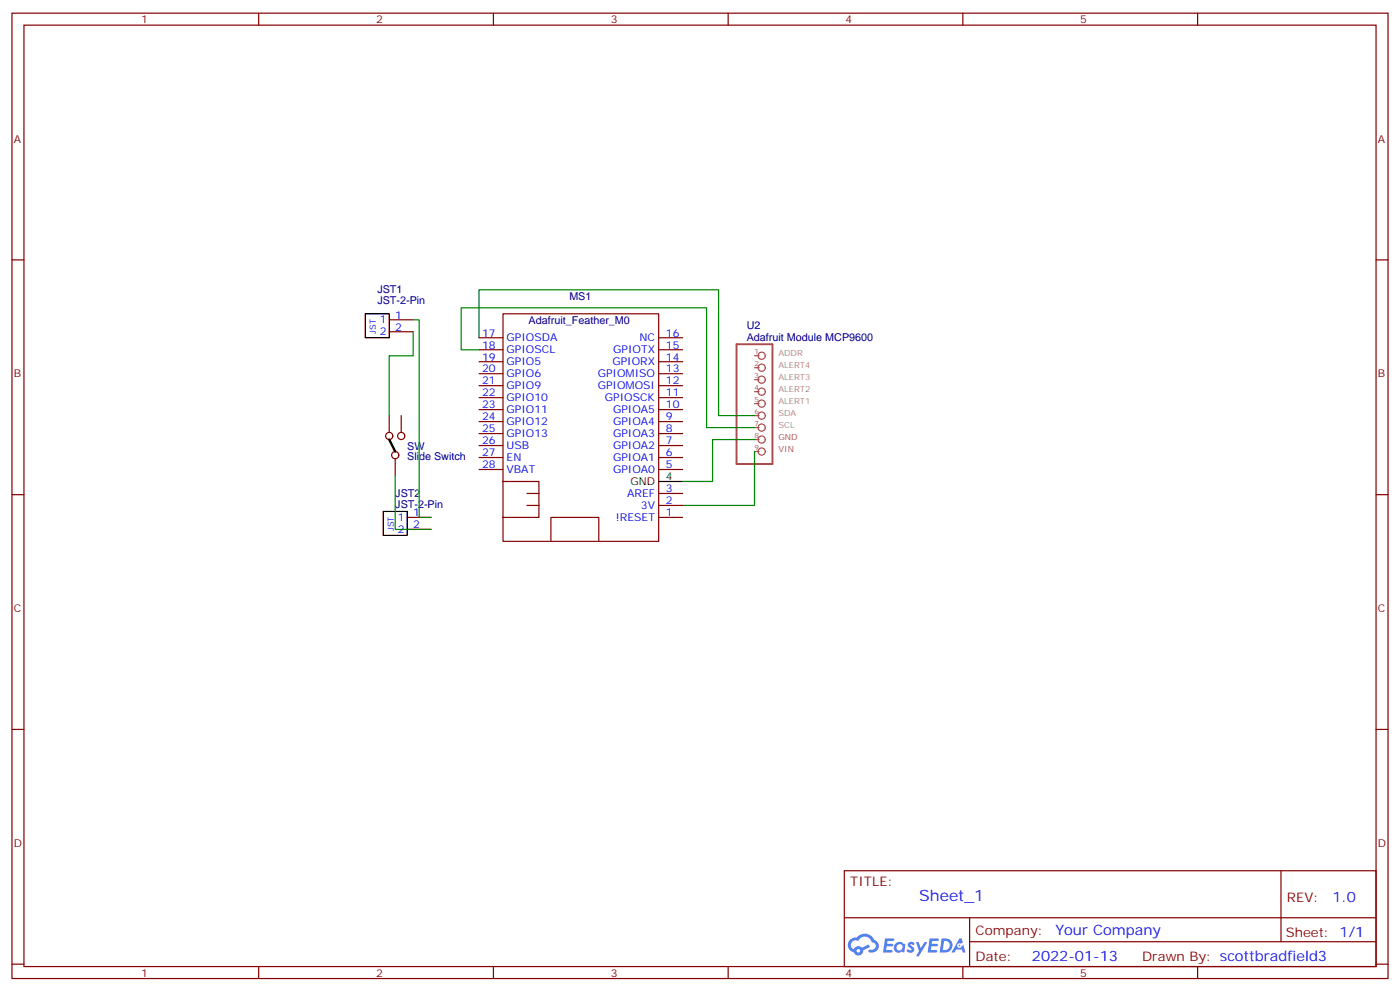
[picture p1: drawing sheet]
<svg xmlns="http://www.w3.org/2000/svg" width="412mm" height="292mm" viewBox="0 0 412 292" stroke-linecap="round" stroke-linejoin="round" font-family="sans-serif">
<g fill="none" stroke="#870000" stroke-width=".35">
<path d="M3.5 3.9h405.4v284.3h-405.4zM7.1 7.4h398.2v277.3h-398.2zM76.2 3.9v3.5M145.3 3.9v3.5M214.5 3.9v3.5M283.6 3.9v3.5M352.8 3.9v3.5M3.5 76.6h3.6M405.3 76.6h3.6M3.5 145.7h3.6M405.3 145.7h3.6M3.5 214.8h3.6"/>
<path d="M405.3 214.8h3.6M248.7 256.5h156.6v28.2h-156.6zM377.3 256.5v20.9M248.7 270.3h156.5M285.6 277.4h119.6M285.6 270.3v14.1M3.5 284h3.6M76.2 284.7v3.5M145.3 284.7v3.5M214.5 284.7v3.5M283.6 284.7v3.5M352.8 284.7v3.5"/>
<path d="M405.3 284h3.6"/>
</g>
<g fill="#5487ff">
<path d="M267.7 277.6a1.22 1.22 0 0 1 1.7 .3l-.4 .6a.47 .47 0 0 0-.3-.4 .47 .47 0 0 0-.5 .2l.1 .2a1.14 1.14 0 0 1 .8 1.8 1.14 1.14 0 0 1-1.9-.1l-.2-.1 .5-.6 .7 .4a.29 .29 0 0 0 .3-.2 .29 .29 0 0 0-.2-.3 1.04 1.04 0 0 1-.6-1.8z"/>
<path d="M260.7 276.4h2.4l.3 .2-.2 .5h-1.8l-.1 .9h1.5l.3 .4-.3 .3h-1.6l-.2 1.1 1.7 .1 .2 .3-.2 .3-2.6 .1z"/>
<path d="M273.8 276.4h2.4l.3 .2-.1 .5h-1.8l-.2 .9h1.6l.3 .4-.4 .3h-1.6l-.1 1.1 1.7 .1 .2 .3-.2 .3h-2.6z"/>
<path d="M282.6 276.4h.7l.3 1.3-.6 .3a.69 .69 0 0 0-1 .2 .69 .69 0 0 0 .4 1 .69 .69 0 0 0 .9-.6l.5-.3 .6 2.2h-.8l-.2-.8h-1.8l-.5 .8h-.8z"/>
<path d="M269.8 277.5h.8l.6 1.8 1.1-1.8h.9l-2.6 4.2h-.8l.9-1.6z"/>
<path d="M277.4 276.4l-.6 4.2h1.3a2.11 2.11 0 0 0 2.5-2.2 2.11 2.11 0 0 0-2.5-2zM278.1 277.1a1.39 1.39 0 0 1 1.7 1.5 1.39 1.39 0 0 1-1.8 1.2h-.3z"/>
<path d="M263.7 278a1.54 1.54 0 0 0-.1 2.2 1.54 1.54 0 0 0 2.2 .1l.6 .3 .3-2.3-.2-.3h-.4a1.49 1.49 0 0 0-2.4 0zM264 279a.94 .94 0 0 1 1.8 0 .94 .94 0 0 1-1.8 0z"/>
<path d="M250.4 276.8a2.18 2.18 0 0 0 1.1 3.7 1.44 1.44 0 0 0 1.6 .9 1.44 1.44 0 0 0 1.2-1.5l2-1-.5-.7-1.9 1a1.47 1.47 0 0 0-2.4 .4 1.39 1.39 0 0 1-.7-1.9 1.39 1.39 0 0 1 2-.5 2.12 2.12 0 0 1 2.2-1.3 2.12 2.12 0 0 1 1.9 1.7 1.14 1.14 0 0 1 1.1 1.4 1.14 1.14 0 0 1-1.7 .7 .43 .43 0 0 0-.5 .4 .43 .43 0 0 0 .4 .5 1.98 1.98 0 0 0 2.5-1.3 1.98 1.98 0 0 0-1.2-2.5 3.1 3.1 0 0 0-5.3-.7l-.9 .1zM252.3 280.1a.55 .55 0 0 1 1.1 0 .55 .55 0 0 1-1.1 0z"/>
<circle cx="282.6" cy="278.5" r=".26"/>
</g>
<path d="M217 101.4h10.5v35.3h-10.5z" fill="none" stroke="#a64a4a" stroke-width=".56"/>
<g fill="none" stroke="#a64a4a" stroke-width=".35">
<path d="M222.2 104.8h1.4M222.2 108.3h1.4M222.2 111.8h1.4M222.2 115.4h1.4M222.2 118.9h1.4M222.2 122.4h1.4M222.2 125.9h1.4M222.2 129.5h1.4M222.2 133h1.4"/>
<circle cx="224.4" cy="111.8" r="1.06"/>
<circle cx="224.4" cy="104.8" r="1.06"/>
<circle cx="224.4" cy="108.3" r="1.06"/>
<circle cx="224.4" cy="118.9" r="1.06"/>
<circle cx="224.4" cy="115.4" r="1.06"/>
<circle cx="224.4" cy="133" r="1.06"/>
<circle cx="224.4" cy="122.4" r="1.06"/>
<circle cx="224.4" cy="129.5" r="1.06"/>
<circle cx="224.4" cy="125.9" r="1.06"/>
</g>
<path d="M121.7 97.7v7.1h-7v17.6M121.7 94.2h1.8v58.2h3.5M141.1 99.5v-14.1h70.6v37h10.5M141.1 103h-5.3v-12.3h72.3v35.2h14.1M222.2 133v15.9h-21.1M222.2 129.5h-12.3v12.3h-8.8M116.4 140.1v15.8h10.6" fill="none" stroke="#008700" stroke-width=".35"/>
<g fill="none" stroke="#870000" stroke-width=".35">
<path d="M114.7 94.2h7M114.7 97.7h7M141.1 99.5h7.1M194 99.5h7.1M141.1 117.1h7.1M141.1 113.6h7.1M141.1 110.1h7.1M141.1 106.5h7.1M141.1 103h7.1M194 117.1h7.1M194 113.6h7.1M194 110.1h7.1"/>
<path d="M194 106.5h7.1M194 103h7.1M114.7 122.4v5M116.4 135.1v5M118.2 122.4v5M141.1 138.3h7.1M141.1 134.8h7.1M141.1 131.2h7.1M141.1 127.7h7.1M141.1 124.2h7.1M141.1 120.7h7.1M194 138.3h7.1"/>
<path d="M194 134.8h7.1M194 131.2h7.1M194 127.7h7.1M194 124.2h7.1M194 120.7h7.1M119.9 152.4h7.1M119.9 155.9h7.1M148.2 141.8h10.5v10.6h-10.5v7.1h45.8v-67.1h-45.8v60M155.2 148.9h3.5M155.2 145.3h3.5M162.3 159.5v-7.1h14.1v7.1M194 148.9h7.1"/>
<path d="M194 145.3h7.1M194 152.4h7.1"/>
<circle cx="114.7" cy="128.4" r="1.06"/>
<circle cx="116.4" cy="134.1" r="1.06"/>
<circle cx="118.2" cy="128.4" r="1.06"/>
</g>
<path d="M107.6 92.4h7.1v7.1h-7.1zM112.9 150.6h7v7.1h-7zM194 141.8h7.1" fill="none" stroke="#000" stroke-width=".35"/>
<path d="M114.7 129.5l1.7 3.5" fill="none" stroke="#000" stroke-width=".71"/>
<text font-size="4.6" fill="#00f" x="270.8" y="265.5">Sheet_1</text>
<g font-size="4.2" fill="#00f">
<text x="392.5" y="265.7">1.0</text>
<text x="310.9" y="275.3">Your Company</text>
<text x="304" y="283.1">2022-01-13</text>
</g>
<g font-size="3.9" fill="#800">
<text x="250.5" y="261.1">TITLE:</text>
<text x="379.1" y="265.7">REV:</text>
<text x="287.4" y="275.3">Company:</text>
<text x="378.7" y="275.9">Sheet: 1/1</text>
<text x="287.4" y="282.9">Date:</text>
<text x="336.4" y="283">Drawn By: scottbradfield3</text>
</g>
<g font-size="3.2" fill="#800">
<text x="41.6" y="6.9">1</text>
<text x="110.8" y="6.9">2</text>
<text x="179.9" y="6.9">3</text>
<text x="249.1" y="6.9">4</text>
<text x="318.2" y="6.9">5</text>
<text x="4.1" y="42">A</text>
<text x="405.9" y="42">A</text>
<text x="4.1" y="111.1">B</text>
<text x="405.9" y="111.1">B</text>
<text x="4.1" y="180.3">C</text>
<text x="405.9" y="180.3">C</text>
<text x="4.1" y="249.4">D</text>
<text x="405.9" y="249.4">D</text>
<text x="41.6" y="287.7">1</text>
<text x="110.8" y="287.7">2</text>
<text x="179.9" y="287.7">3</text>
<text x="249.1" y="287.7">4</text>
<text x="318.2" y="287.7">5</text>
</g>
<g font-size="3.2" fill="#000080">
<text x="111.2" y="89.4">JST-2-Pin</text>
<text x="111.2" y="86.3">JST1</text>
<text x="167.7" y="88.3">MS1</text>
<text x="155.7" y="95.4">Adafruit_Feather_M0</text>
<text x="220" y="100.3">Adafruit Module MCP9600</text>
<text x="220" y="97">U2</text>
<text x="119.9" y="135.5">Slide Switch</text>
<text x="119.9" y="132.4">SW</text>
<text x="116.4" y="149.6">JST-2-Pin</text>
<text x="116.4" y="146.4">JST2</text>
</g>
<g font-size="3.2" fill="#00f">
<text x="111.9" y="95.3">1</text>
<text x="116.4" y="93.8">1</text>
<text x="111.9" y="98.8">2</text>
<text x="116.4" y="97.4">2</text>
<text x="142" y="99.1">17</text>
<text x="149.2" y="100.5">GPIOSDA</text>
<text x="188.4" y="100.5">NC</text>
<text x="196.1" y="99.1">16</text>
<text x="142" y="102.7">18</text>
<text x="142" y="106.2">19</text>
<text x="149.2" y="104.1">GPIOSCL</text>
<text x="149.2" y="107.6">GPIO5</text>
<text x="180.4" y="107.6">GPIORX</text>
<text x="180.6" y="104.1">GPIOTX</text>
<text x="196.1" y="106.2">14</text>
<text x="196.1" y="102.7">15</text>
<text x="142" y="113.2">21</text>
<text x="142" y="109.7">20</text>
<text x="149.2" y="111.1">GPIO6</text>
<text x="176.1" y="111.1">GPIOMISO</text>
<text x="196.1" y="113.2">12</text>
<text x="196.1" y="109.7">13</text>
<text x="142" y="116.8">22</text>
<text x="149.2" y="114.7">GPIO9</text>
<text x="149.2" y="118.2">GPIO10</text>
<text x="176.1" y="114.7">GPIOMOSI</text>
<text x="178.2" y="118.2">GPIOSCK</text>
<text x="196.1" y="116.8">11</text>
<text x="142" y="120.3">23</text>
<text x="142" y="123.8">24</text>
<text x="149.2" y="121.7">GPIO11</text>
<text x="149.2" y="125.2">GPIO12</text>
<text x="180.6" y="125.2">GPIOA4</text>
<text x="180.6" y="121.7">GPIOA5</text>
<text x="196.1" y="123.8">9</text>
<text x="196.1" y="120.3">10</text>
<text x="142" y="127.4">25</text>
<text x="142" y="130.9">26</text>
<text x="149.2" y="128.8">GPIO13</text>
<text x="180.6" y="128.8">GPIOA3</text>
<text x="196.1" y="130.9">7</text>
<text x="196.1" y="127.4">8</text>
<text x="142" y="134.4">27</text>
<text x="142" y="137.9">28</text>
<text x="149.2" y="135.8">EN</text>
<text x="149.2" y="132.3">USB</text>
<text x="180.6" y="135.8">GPIOA1</text>
<text x="180.6" y="132.3">GPIOA2</text>
<text x="196.1" y="137.9">5</text>
<text x="196.1" y="134.4">6</text>
<text x="149.2" y="139.3">VBAT</text>
<text x="180.6" y="139.3">GPIOA0</text>
<text x="184.8" y="146.4">AREF</text>
<text x="188.8" y="149.9">3V</text>
<text x="196.1" y="148.5">2</text>
<text x="196.1" y="145">3</text>
<text x="117.2" y="153.5">1</text>
<text x="121.7" y="152">1</text>
<text x="121.7" y="155.6">2</text>
<text x="181.4" y="153.5">!RESET</text>
<text x="196.1" y="152">1</text>
<text x="117.2" y="157">2</text>
</g>
<g font-size="3.2">
<text x="185.7" y="142.9">GND</text>
<text x="196.1" y="141.5">4</text>
</g>
<g font-size="2.5" fill="#00f">
<text x="110.8" y="98.2" transform="rotate(-90 110.8 98.2)">JST</text>
<text x="116.1" y="156.4" transform="rotate(-90 116.1 156.4)">JST</text>
</g>
<g font-size="2.5" fill="#838383">
<text x="229.3" y="104.8">ADDR</text>
<text x="229.3" y="111.8">ALERT3</text>
<text x="229.3" y="108.3">ALERT4</text>
<text x="229.3" y="115.4">ALERT2</text>
<text x="229.3" y="118.9">ALERT1</text>
<text x="229.3" y="125.9">SCL</text>
<text x="229.3" y="122.4">SDA</text>
</g>
<g font-size="2.5" fill="#a54b4b">
<text x="229.3" y="129.5">GND</text>
<text x="229.3" y="133">VIN</text>
</g>
<g font-size="2.1" fill="#a54b4b">
<text x="222.3" y="104.2">1</text>
<text x="222.3" y="107.7">2</text>
<text x="222.3" y="111.3">3</text>
<text x="222.3" y="114.8">4</text>
<text x="222.3" y="118.3">5</text>
<text x="222.3" y="121.9">6</text>
<text x="222.3" y="125.4">7</text>
<text x="222.3" y="128.9">8</text>
<text x="222.3" y="132.4">9</text>
</g>
</svg>
